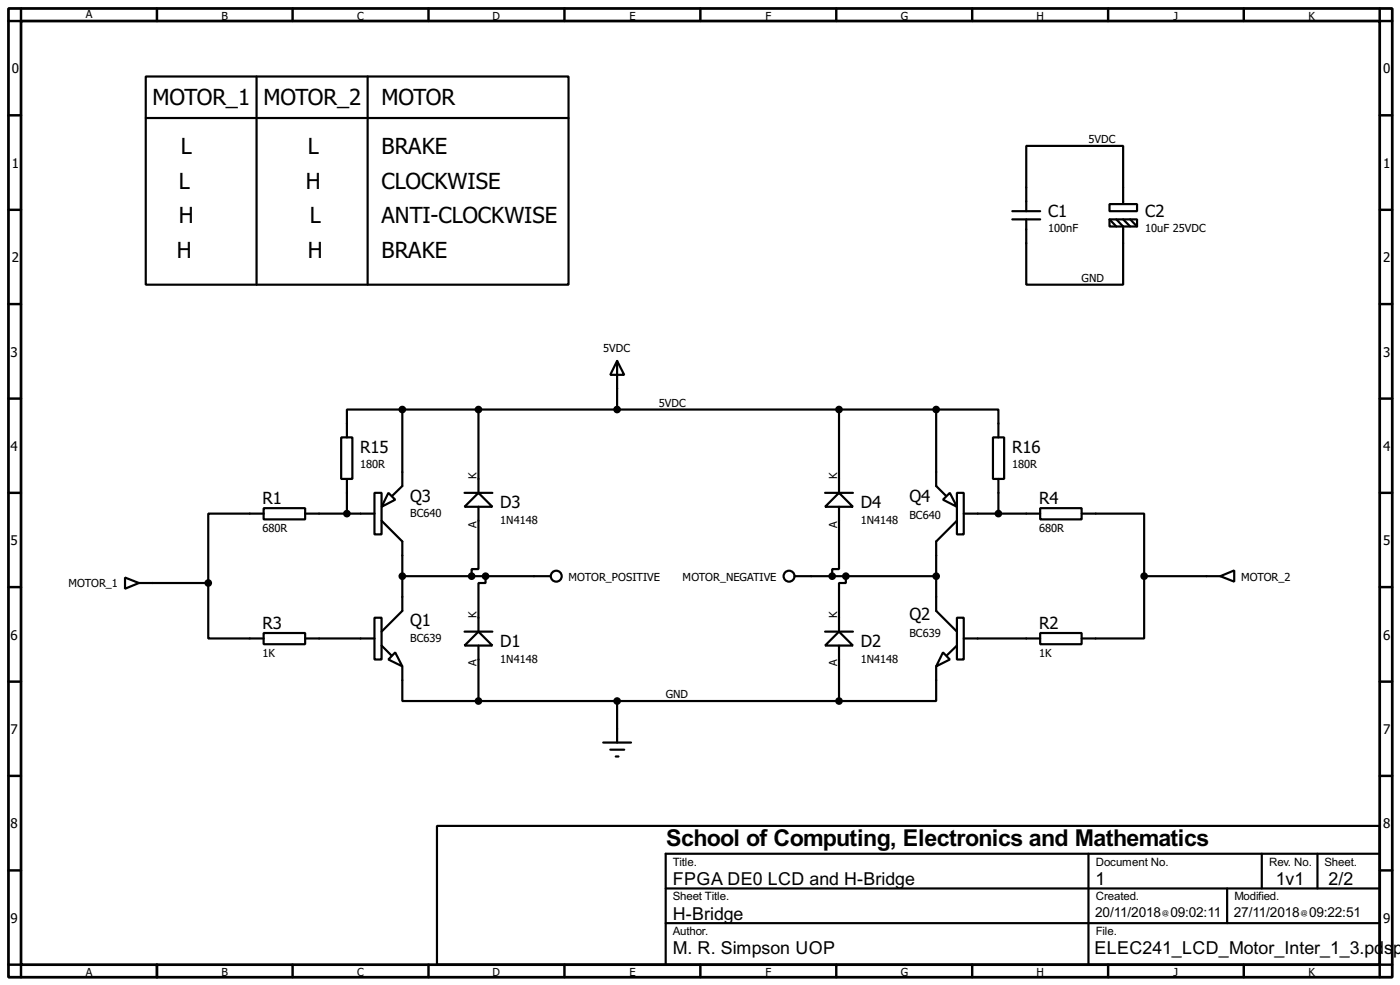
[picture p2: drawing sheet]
<svg xmlns="http://www.w3.org/2000/svg" width="256mm" height="180mm" viewBox="0 0 256 180" stroke-linecap="round" stroke-linejoin="round" font-family="sans-serif">
<g fill="none" stroke="#000" stroke-width=".4">
<path d="M26.7 14h77.5v38.1h-77.5zM47 14v38.1M67.4 14v38.1M26.7 21.6h77.5M185.5 38.7h5.1M203.3 37.4h5v1.3h-5zM205.8 37.4v-10.7h-17.8v12M185.5 40.2h5.1M188 40.2v11.9h17.8v-10.6l-1.3-1.3M203.3 40.2h5v1.3h-5zM203.3 40.2l1.2 1.3M205.8 40.2l1.3 1.3"/>
<path d="M207.1 40.2l1.2 1.3M73.7 75h-10.1v5.1M73.7 75h97.8M73.7 75v14l-1.8 1.7M87.7 75v15.2M113.1 66.1l1.3 2.5h-2.6zM113.1 66.1v8.9M153.7 75v15.2M171.5 75h11.4v5.1M171.5 75v14l1.8 1.7M48.3 93h7.6v2.1h-7.6zM48.3 94h-10.1v12.7"/>
<path d="M55.9 94h12.7M62.5 80.1h2.1v7.6h-2.1zM63.6 87.7v6.3M68.6 90.2h1.3v7.6h-1.3zM69.9 95.3l3.8 3.8v12.7l-3.8 3.8M71.2 90.2l1.2 1.3-2.5 1.3zM85.1 90.2h5.1M87.7 90.2l2.5 2.6h-5.1zM87.7 92.8v11.4h-1.3v1.3M151.2 90.2h5.1M153.7 90.2l2.6 2.6h-5.1zM153.7 92.8v11.4h-1.2v1.3"/>
<path d="M172.8 91.5l1.2-1.3 1.3 2.6zM175.3 90.2h1.3v7.6h-1.3zM175.3 95.3l-3.8 3.8v12.7l3.8 3.8M176.6 94h14M181.9 80.1h2.1v7.6h-2.1zM182.9 87.7v6.3M190.6 93h7.6v2.1h-7.6zM198.2 94h11.4v11.5M22.9 105.7l2.6 1-2.6 1.1zM25.5 106.7h12.7M38.2 106.7v10.2h10.1M48.3 115.9h7.6v2h-7.6z"/>
<path d="M55.9 116.9h12.7M68.6 113.1h1.3v7.6h-1.3zM69.9 118.2l1.8 1.7M72.4 119.4l1.3 2.6-2.5-1.3zM73.7 105.5h27.2M85.1 115.6h5.1M87.7 115.6l2.5 2.6h-5.1zM87.7 118.2v10.1M89 105.5v1.2h-1.3v8.9M145.6 105.5h25.9M151.2 115.6h5.1M153.7 115.6l2.6 2.6h-5.1z"/>
<path d="M153.7 118.2v10.1M155 105.5v1.2h-1.3v8.9M172.8 119.4l1.2 1.3-2.5 1.3zM175.3 113.1h1.3v7.6h-1.3zM175.3 118.2l-1.8 1.7M176.6 116.9h14M190.6 115.9h7.6v2h-7.6zM209.6 105.5v11.4h-11.4M209.6 105.5h14M223.6 105.5l2.5-1.1v2.1zM73.7 122v6.3h14M87.7 128.3h66"/>
<path d="M110.5 135.9h5.1M111.8 137.2h2.6M112.8 138.5h.5M113.1 128.3v7.6M171.5 122v6.3h-17.8M80.1 151.2h172.7v25.4h-172.7zM199.4 156.3v20.3M231.2 156.3v6.3M241.4 156.3v6.3M252.8 156.3h-130.8v20.3M122 162.6h130.8M122 169h130.8"/>
<path d="M224.8 162.6v6.4"/>
<circle cx="101.9" cy="105.5" r="1"/>
<circle cx="144.5" cy="105.5" r="1"/>
</g>
<path d="M1.6 1.6h253.5v177.3h-253.5zM3.9 3.9h248.9v172.7h-248.9z" fill="none" stroke="#000" stroke-width=".5"/>
<g fill="none" stroke="#000" stroke-width=".45">
<path d="M3.9 1.6v2.3h-2.3M28.8 1.6v2.3M53.6 1.6v2.3M78.5 1.6v2.3M103.4 1.6v2.3M128.3 1.6v2.3M153.2 1.6v2.3M178.1 1.6v2.3M203 1.6v2.3M227.9 1.6v2.3M252.8 1.6v2.3h2.3M1.6 21.1h2.3"/>
<path d="M1.6 38.4h2.3M252.8 21.1h2.3M252.8 38.4h2.3M1.6 55.7h2.3M252.8 55.7h2.3M1.6 73h2.3M252.8 73h2.3M1.6 90.2h2.3M252.8 90.2h2.3M1.6 107.5h2.3M252.8 107.5h2.3M1.6 124.8h2.3"/>
<path d="M252.8 124.8h2.3M1.6 142h2.3M1.6 159.3h2.3M252.8 142h2.3M252.8 159.3h2.3M1.6 176.6h2.3v2.3M28.8 176.6v2.3M53.6 176.6v2.3M78.5 176.6v2.3M103.4 176.6v2.3M128.3 176.6v2.3M153.2 176.6v2.3"/>
<path d="M178.1 176.6v2.3M203 176.6v2.3M227.9 176.6v2.3M255.1 176.6h-2.3v2.3"/>
</g>
<g fill="#000" stroke="#000" stroke-width=".4">
<circle cx="73.7" cy="75" r=".5"/>
<circle cx="87.6" cy="75" r=".5"/>
<circle cx="113" cy="75" r=".5"/>
<circle cx="153.7" cy="75" r=".5"/>
<circle cx="171.5" cy="75" r=".5"/>
<circle cx="63.5" cy="94" r=".5"/>
<circle cx="182.9" cy="94" r=".5"/>
<circle cx="38.1" cy="106.7" r=".5"/>
<circle cx="73.7" cy="105.5" r=".5"/>
<circle cx="86.4" cy="105.5" r=".5"/>
<circle cx="88.9" cy="105.5" r=".5"/>
<circle cx="152.4" cy="105.5" r=".5"/>
<circle cx="154.9" cy="105.5" r=".5"/>
<circle cx="171.5" cy="105.5" r=".5"/>
<circle cx="209.6" cy="105.5" r=".5"/>
<circle cx="87.6" cy="128.3" r=".5"/>
<circle cx="113" cy="128.3" r=".5"/>
<circle cx="153.7" cy="128.3" r=".5"/>
</g>
<g font-size="4.9">
<text x="28" y="19.3">MOTOR_1</text>
<text x="48.3" y="19.3">MOTOR_2</text>
<text x="69.9" y="19.3">MOTOR</text>
<text x="33.2" y="28.2">L</text>
<text x="56.4" y="28.2">L</text>
<text x="69.9" y="28.2">BRAKE</text>
<text x="32.8" y="34.6">L</text>
<text x="56" y="34.6">H</text>
<text x="69.9" y="34.6">CLOCKWISE</text>
<text x="32.8" y="40.9">H</text>
<text x="56.8" y="40.9">L</text>
<text x="69.9" y="40.9">ANTI-CLOCKWISE</text>
<text x="32.4" y="47.3">H</text>
<text x="56.4" y="47.3">H</text>
<text x="69.9" y="47.3">BRAKE</text>
</g>
<text font-size="4.8" x="122" y="154.9">School of Computing, Electronics and Mathematics</text>
<g font-size="3.7">
<text x="192" y="39.7">C1</text>
<text x="209.8" y="39.7">C2</text>
<text x="66" y="82.9">R15</text>
<text x="185.4" y="82.9">R16</text>
<text x="48.1" y="92.2">R1</text>
<text x="75.2" y="91.8">Q3</text>
<text x="91.7" y="93.1">D3</text>
<text x="157.7" y="93.1">D4</text>
<text x="166.6" y="92">Q4</text>
<text x="190.4" y="92.2">R4</text>
<text x="166.6" y="113.6">Q2</text>
<text x="48.1" y="115.1">R3</text>
<text x="75.2" y="114.7">Q1</text>
<text x="91.7" y="118.5">D1</text>
<text x="157.7" y="118.5">D2</text>
<text x="190.4" y="115.1">R2</text>
<text x="123.3" y="162">FPGA DE0 LCD and H-Bridge</text>
<text x="200.7" y="162">1</text>
<text x="233.7" y="162">1v1</text>
<text x="243.4" y="162">2/2</text>
<text x="123.3" y="168.3">H-Bridge</text>
<text x="123.3" y="174.7">M. R. Simpson UOP</text>
<text x="200.5" y="174.7">ELEC241_LCD_Motor_Inter_1_3.pd</text>
<text x="253.6" y="174.7">s</text>
<text x="255.2" y="174.7">p</text>
</g>
<g font-size="3">
<text x="2.2" y="13.4">0</text>
<text x="253.4" y="13.4">0</text>
<text x="2.2" y="30.7">1</text>
<text x="253.4" y="30.7">1</text>
<text x="2.2" y="48">2</text>
<text x="253.4" y="48">2</text>
<text x="1.9" y="65.3">3</text>
<text x="253.4" y="65.3">3</text>
<text x="1.9" y="82.5">4</text>
<text x="253.4" y="82.5">4</text>
<text x="1.9" y="99.8">5</text>
<text x="253.4" y="99.8">5</text>
<text x="1.9" y="117.1">6</text>
<text x="253.4" y="117.1">6</text>
<text x="1.9" y="134.4">7</text>
<text x="253.4" y="134.4">7</text>
<text x="1.9" y="151.6">8</text>
<text x="253.4" y="151.6">8</text>
<text x="1.9" y="168.9">9</text>
<text x="253.4" y="168.9">9</text>
</g>
<g font-size="2.8">
<text x="200.7" y="167.9">20/11/2018</text>
<text x="214.4" y="167.9">09:02:11</text>
<text x="226.1" y="167.9">27/11/2018</text>
<text x="239.8" y="167.9">09:22:51</text>
</g>
<g font-size="2.5">
<text x="15.7" y="3.4">A</text>
<text x="40.6" y="3.6">B</text>
<text x="65.5" y="3.6">C</text>
<text x="90.3" y="3.6">D</text>
<text x="115.3" y="3.6">E</text>
<text x="140.3" y="3.6">F</text>
<text x="165" y="3.6">G</text>
<text x="189.9" y="3.6">H</text>
<text x="215" y="3.6">J</text>
<text x="239.7" y="3.6">K</text>
<text x="199.4" y="26.1">5VDC</text>
<text x="192" y="42.5">100nF</text>
<text x="209.8" y="42.5">10uF 25VDC</text>
<text x="198.2" y="51.5">GND</text>
<text x="110.5" y="64.4">5VDC</text>
<text x="120.7" y="74.4">5VDC</text>
<text x="66" y="85.7">180R</text>
<text x="87.3" y="87.7" transform="rotate(-90 87.3 87.7)">K</text>
<text x="153.4" y="87.7" transform="rotate(-90 153.4 87.7)">K</text>
<text x="185.4" y="85.7">180R</text>
<text x="75.2" y="94.6">BC640</text>
<text x="91.7" y="95.9">1N4148</text>
<text x="157.7" y="95.9">1N4148</text>
<text x="166.6" y="95">BC640</text>
<text x="48.1" y="97.3">680R</text>
<text x="87.3" y="96.6" transform="rotate(-90 87.3 96.6)">A</text>
<text x="153.4" y="96.6" transform="rotate(-90 153.4 96.6)">A</text>
<text x="190.4" y="97.3">680R</text>
<text x="12.6" y="107.5">MOTOR_1</text>
<text x="104.2" y="106.3">MOTOR_POSITIVE</text>
<text x="125.1" y="106.3">MOTOR_NEGATIVE</text>
<text x="227.4" y="106.3">MOTOR_2</text>
<text x="87.3" y="113" transform="rotate(-90 87.3 113)">K</text>
<text x="153.4" y="113.1" transform="rotate(-90 153.4 113.1)">K</text>
<text x="75.2" y="117.5">BC639</text>
<text x="166.6" y="116.6">BC639</text>
<text x="48.1" y="120.2">1K</text>
<text x="87.3" y="122" transform="rotate(-90 87.3 122)">A</text>
<text x="91.7" y="121.3">1N4148</text>
<text x="153.4" y="122" transform="rotate(-90 153.4 122)">A</text>
<text x="157.7" y="121.3">1N4148</text>
<text x="190.4" y="120.2">1K</text>
<text x="122" y="127.8">GND</text>
<text x="15.7" y="178.7">A</text>
<text x="40.6" y="178.7">B</text>
<text x="65.5" y="178.7">C</text>
<text x="90.3" y="178.7">D</text>
<text x="115.3" y="178.7">E</text>
<text x="140.3" y="178.7">F</text>
<text x="165" y="178.7">G</text>
<text x="189.9" y="178.7">H</text>
<text x="215" y="178.7">J</text>
<text x="239.7" y="178.7">K</text>
</g>
<g font-size="2.4">
<text x="123.2" y="158.4">Title.</text>
<text x="200.7" y="158.4">Document No.</text>
<text x="232.5" y="158.4">Rev. No.</text>
<text x="242.6" y="158.4">Sheet.</text>
<text x="123.2" y="164.8">Sheet Title.</text>
<text x="200.7" y="164.8">Created.</text>
<text x="226.1" y="164.8">Modified.</text>
<text x="123.2" y="171.1">Author.</text>
<text x="200.7" y="171.1">File.</text>
</g>
<g font-size="1.4">
<text x="212.9" y="167.5">@</text>
<text x="238.3" y="167.5">@</text>
</g>
</svg>
